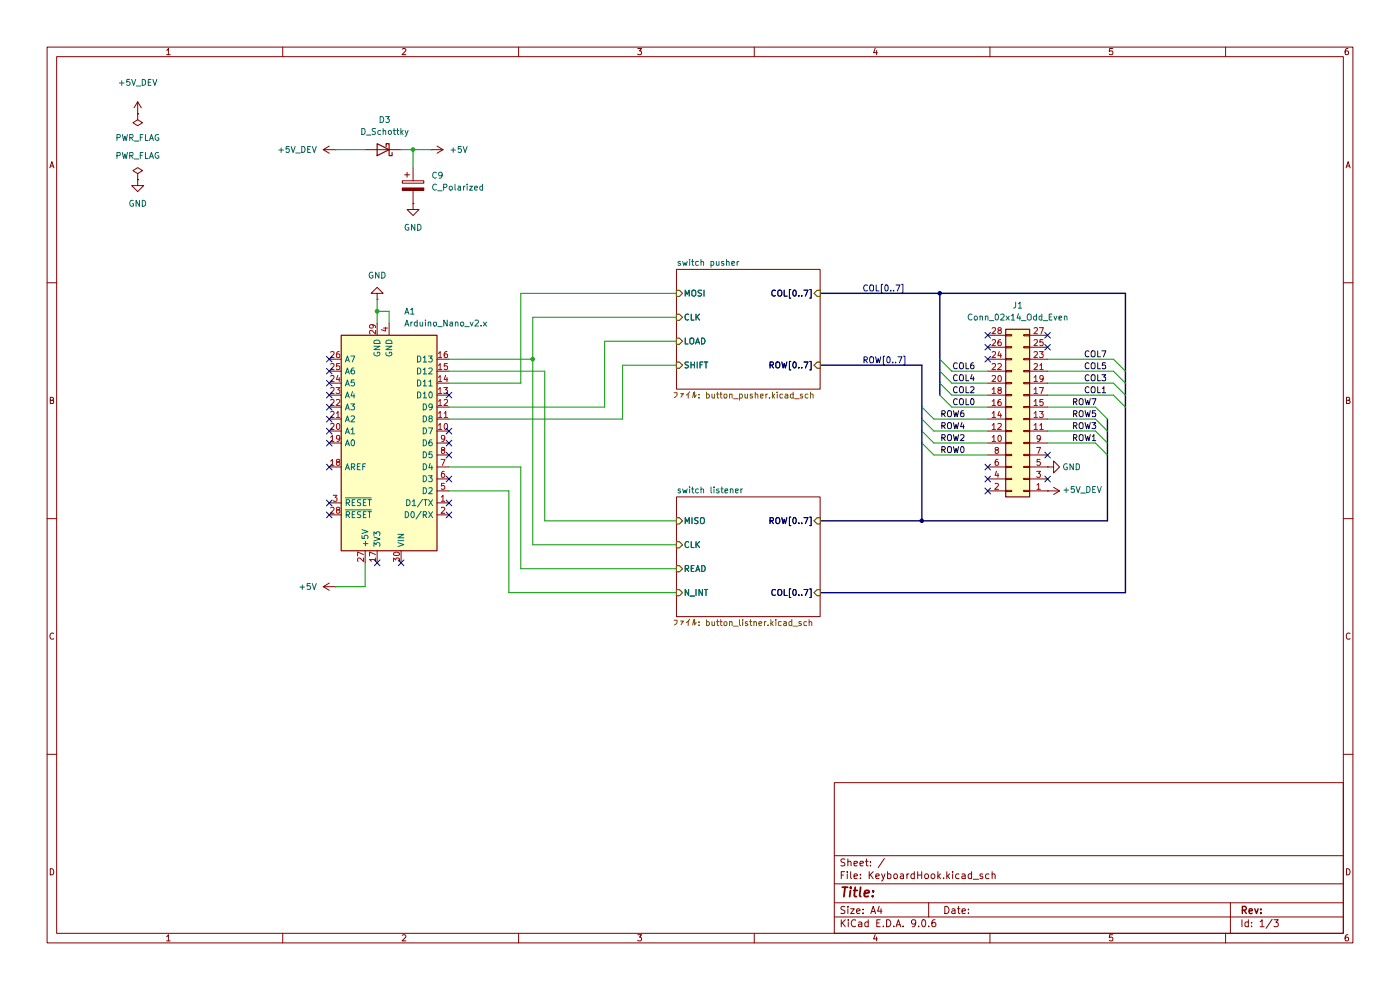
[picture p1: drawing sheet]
(kicad_sch
 (version 20250114)
 (generator "eeschema")
 (generator_version "9.0")
 (paper "A4")
 (lib_symbols
  (symbol "Connector_Generic:Conn_02x14_Odd_Even"
   (pin_names
    (offset 1.016) (hide yes)) (exclude_from_sim no) (in_bom yes) (on_board yes)
   (property "Reference" "J" (at 1.27 17.78 0) (effects (font (size 1.27 1.27))))
   (property "Value" "Conn_02x14_Odd_Even" (at 1.27 -20.32 0) (effects (font (size 1.27 1.27))))
   (property "Footprint" "" (at 0 0 0) (effects (font (size 1.27 1.27)) (hide yes)))
   (property "Datasheet" "~" (at 0 0 0) (effects (font (size 1.27 1.27)) (hide yes)))
   (property "Description" "Generic connector, double row, 02x14, odd/even pin numbering scheme (row 1 odd numbers, row 2 even numbers), script generated (kicad-library-utils/schlib/autogen/connector/)" (at 0 0 0) (effects (font (size 1.27 1.27)) (hide yes)))
   (symbol "Conn_02x14_Odd_Even_1_1"
    (rectangle (start -1.27 16.51) (end 3.81 -19.05) (stroke (width 0.254) (type default)) (fill (type background)))
    (rectangle (start -1.27 15.367) (end 0 15.113) (stroke (width 0.1524) (type default)) (fill (type none)))
    (rectangle (start -1.27 12.827) (end 0 12.573) (stroke (width 0.1524) (type default)) (fill (type none)))
    (rectangle (start -1.27 10.287) (end 0 10.033) (stroke (width 0.1524) (type default)) (fill (type none)))
    (rectangle (start -1.27 7.747) (end 0 7.493) (stroke (width 0.1524) (type default)) (fill (type none)))
    (rectangle (start -1.27 5.207) (end 0 4.953) (stroke (width 0.1524) (type default)) (fill (type none)))
    (rectangle (start -1.27 2.667) (end 0 2.413) (stroke (width 0.1524) (type default)) (fill (type none)))
    (rectangle (start -1.27 0.127) (end 0 -0.127) (stroke (width 0.1524) (type default)) (fill (type none)))
    (rectangle (start -1.27 -2.413) (end 0 -2.667) (stroke (width 0.1524) (type default)) (fill (type none)))
    (rectangle (start -1.27 -4.953) (end 0 -5.207) (stroke (width 0.1524) (type default)) (fill (type none)))
    (rectangle (start -1.27 -7.493) (end 0 -7.747) (stroke (width 0.1524) (type default)) (fill (type none)))
    (rectangle (start -1.27 -10.033) (end 0 -10.287) (stroke (width 0.1524) (type default)) (fill (type none)))
    (rectangle (start -1.27 -12.573) (end 0 -12.827) (stroke (width 0.1524) (type default)) (fill (type none)))
    (rectangle (start -1.27 -15.113) (end 0 -15.367) (stroke (width 0.1524) (type default)) (fill (type none)))
    (rectangle (start -1.27 -17.653) (end 0 -17.907) (stroke (width 0.1524) (type default)) (fill (type none)))
    (rectangle (start 3.81 15.367) (end 2.54 15.113) (stroke (width 0.1524) (type default)) (fill (type none)))
    (rectangle (start 3.81 12.827) (end 2.54 12.573) (stroke (width 0.1524) (type default)) (fill (type none)))
    (rectangle (start 3.81 10.287) (end 2.54 10.033) (stroke (width 0.1524) (type default)) (fill (type none)))
    (rectangle (start 3.81 7.747) (end 2.54 7.493) (stroke (width 0.1524) (type default)) (fill (type none)))
    (rectangle (start 3.81 5.207) (end 2.54 4.953) (stroke (width 0.1524) (type default)) (fill (type none)))
    (rectangle (start 3.81 2.667) (end 2.54 2.413) (stroke (width 0.1524) (type default)) (fill (type none)))
    (rectangle (start 3.81 0.127) (end 2.54 -0.127) (stroke (width 0.1524) (type default)) (fill (type none)))
    (rectangle (start 3.81 -2.413) (end 2.54 -2.667) (stroke (width 0.1524) (type default)) (fill (type none)))
    (rectangle (start 3.81 -4.953) (end 2.54 -5.207) (stroke (width 0.1524) (type default)) (fill (type none)))
    (rectangle (start 3.81 -7.493) (end 2.54 -7.747) (stroke (width 0.1524) (type default)) (fill (type none)))
    (rectangle (start 3.81 -10.033) (end 2.54 -10.287) (stroke (width 0.1524) (type default)) (fill (type none)))
    (rectangle (start 3.81 -12.573) (end 2.54 -12.827) (stroke (width 0.1524) (type default)) (fill (type none)))
    (rectangle (start 3.81 -15.113) (end 2.54 -15.367) (stroke (width 0.1524) (type default)) (fill (type none)))
    (rectangle (start 3.81 -17.653) (end 2.54 -17.907) (stroke (width 0.1524) (type default)) (fill (type none)))
    (pin passive line (at -5.08 15.24 0) (length 3.81) (name "Pin_1" (effects (font (size 1.27 1.27)))) (number "1" (effects (font (size 1.27 1.27)))))
    (pin passive line (at -5.08 12.7 0) (length 3.81) (name "Pin_3" (effects (font (size 1.27 1.27)))) (number "3" (effects (font (size 1.27 1.27)))))
    (pin passive line (at -5.08 10.16 0) (length 3.81) (name "Pin_5" (effects (font (size 1.27 1.27)))) (number "5" (effects (font (size 1.27 1.27)))))
    (pin passive line (at -5.08 7.62 0) (length 3.81) (name "Pin_7" (effects (font (size 1.27 1.27)))) (number "7" (effects (font (size 1.27 1.27)))))
    (pin passive line (at -5.08 5.08 0) (length 3.81) (name "Pin_9" (effects (font (size 1.27 1.27)))) (number "9" (effects (font (size 1.27 1.27)))))
    (pin passive line (at -5.08 2.54 0) (length 3.81) (name "Pin_11" (effects (font (size 1.27 1.27)))) (number "11" (effects (font (size 1.27 1.27)))))
    (pin passive line (at -5.08 0 0) (length 3.81) (name "Pin_13" (effects (font (size 1.27 1.27)))) (number "13" (effects (font (size 1.27 1.27)))))
    (pin passive line (at -5.08 -2.54 0) (length 3.81) (name "Pin_15" (effects (font (size 1.27 1.27)))) (number "15" (effects (font (size 1.27 1.27)))))
    (pin passive line (at -5.08 -5.08 0) (length 3.81) (name "Pin_17" (effects (font (size 1.27 1.27)))) (number "17" (effects (font (size 1.27 1.27)))))
    (pin passive line (at -5.08 -7.62 0) (length 3.81) (name "Pin_19" (effects (font (size 1.27 1.27)))) (number "19" (effects (font (size 1.27 1.27)))))
    (pin passive line (at -5.08 -10.16 0) (length 3.81) (name "Pin_21" (effects (font (size 1.27 1.27)))) (number "21" (effects (font (size 1.27 1.27)))))
    (pin passive line (at -5.08 -12.7 0) (length 3.81) (name "Pin_23" (effects (font (size 1.27 1.27)))) (number "23" (effects (font (size 1.27 1.27)))))
    (pin passive line (at -5.08 -15.24 0) (length 3.81) (name "Pin_25" (effects (font (size 1.27 1.27)))) (number "25" (effects (font (size 1.27 1.27)))))
    (pin passive line (at -5.08 -17.78 0) (length 3.81) (name "Pin_27" (effects (font (size 1.27 1.27)))) (number "27" (effects (font (size 1.27 1.27)))))
    (pin passive line (at 7.62 15.24 180) (length 3.81) (name "Pin_2" (effects (font (size 1.27 1.27)))) (number "2" (effects (font (size 1.27 1.27)))))
    (pin passive line (at 7.62 12.7 180) (length 3.81) (name "Pin_4" (effects (font (size 1.27 1.27)))) (number "4" (effects (font (size 1.27 1.27)))))
    (pin passive line (at 7.62 10.16 180) (length 3.81) (name "Pin_6" (effects (font (size 1.27 1.27)))) (number "6" (effects (font (size 1.27 1.27)))))
    (pin passive line (at 7.62 7.62 180) (length 3.81) (name "Pin_8" (effects (font (size 1.27 1.27)))) (number "8" (effects (font (size 1.27 1.27)))))
    (pin passive line (at 7.62 5.08 180) (length 3.81) (name "Pin_10" (effects (font (size 1.27 1.27)))) (number "10" (effects (font (size 1.27 1.27)))))
    (pin passive line (at 7.62 2.54 180) (length 3.81) (name "Pin_12" (effects (font (size 1.27 1.27)))) (number "12" (effects (font (size 1.27 1.27)))))
    (pin passive line (at 7.62 0 180) (length 3.81) (name "Pin_14" (effects (font (size 1.27 1.27)))) (number "14" (effects (font (size 1.27 1.27)))))
    (pin passive line (at 7.62 -2.54 180) (length 3.81) (name "Pin_16" (effects (font (size 1.27 1.27)))) (number "16" (effects (font (size 1.27 1.27)))))
    (pin passive line (at 7.62 -5.08 180) (length 3.81) (name "Pin_18" (effects (font (size 1.27 1.27)))) (number "18" (effects (font (size 1.27 1.27)))))
    (pin passive line (at 7.62 -7.62 180) (length 3.81) (name "Pin_20" (effects (font (size 1.27 1.27)))) (number "20" (effects (font (size 1.27 1.27)))))
    (pin passive line (at 7.62 -10.16 180) (length 3.81) (name "Pin_22" (effects (font (size 1.27 1.27)))) (number "22" (effects (font (size 1.27 1.27)))))
    (pin passive line (at 7.62 -12.7 180) (length 3.81) (name "Pin_24" (effects (font (size 1.27 1.27)))) (number "24" (effects (font (size 1.27 1.27)))))
    (pin passive line (at 7.62 -15.24 180) (length 3.81) (name "Pin_26" (effects (font (size 1.27 1.27)))) (number "26" (effects (font (size 1.27 1.27)))))
    (pin passive line (at 7.62 -17.78 180) (length 3.81) (name "Pin_28" (effects (font (size 1.27 1.27)))) (number "28" (effects (font (size 1.27 1.27))))))
   (embedded_fonts no))
  (symbol "Device:C_Polarized"
   (pin_numbers (hide yes))
   (pin_names
    (offset 0.254)) (exclude_from_sim no) (in_bom yes) (on_board yes)
   (property "Reference" "C" (at 0.635 2.54 0) (effects (font (size 1.27 1.27)) (justify left)))
   (property "Value" "C_Polarized" (at 0.635 -2.54 0) (effects (font (size 1.27 1.27)) (justify left)))
   (property "Footprint" "" (at 0.9652 -3.81 0) (effects (font (size 1.27 1.27)) (hide yes)))
   (property "Datasheet" "~" (at 0 0 0) (effects (font (size 1.27 1.27)) (hide yes)))
   (property "Description" "Polarized capacitor" (at 0 0 0) (effects (font (size 1.27 1.27)) (hide yes)))
   (symbol "C_Polarized_0_1"
    (rectangle (start -2.286 0.508) (end 2.286 1.016) (stroke (width 0) (type default)) (fill (type none)))
    (polyline (pts (xy -1.778 2.286) (xy -0.762 2.286)) (stroke (width 0) (type default)) (fill (type none)))
    (polyline (pts (xy -1.27 2.794) (xy -1.27 1.778)) (stroke (width 0) (type default)) (fill (type none)))
    (rectangle (start 2.286 -0.508) (end -2.286 -1.016) (stroke (width 0) (type default)) (fill (type outline))))
   (symbol "C_Polarized_1_1"
    (pin passive line (at 0 3.81 270) (length 2.794) (name "~" (effects (font (size 1.27 1.27)))) (number "1" (effects (font (size 1.27 1.27)))))
    (pin passive line (at 0 -3.81 90) (length 2.794) (name "~" (effects (font (size 1.27 1.27)))) (number "2" (effects (font (size 1.27 1.27))))))
   (embedded_fonts no))
  (symbol "Device:D_Schottky"
   (pin_numbers (hide yes))
   (pin_names
    (offset 1.016) (hide yes)) (exclude_from_sim no) (in_bom yes) (on_board yes)
   (property "Reference" "D" (at 0 2.54 0) (effects (font (size 1.27 1.27))))
   (property "Value" "D_Schottky" (at 0 -2.54 0) (effects (font (size 1.27 1.27))))
   (property "Footprint" "" (at 0 0 0) (effects (font (size 1.27 1.27)) (hide yes)))
   (property "Datasheet" "~" (at 0 0 0) (effects (font (size 1.27 1.27)) (hide yes)))
   (property "Description" "Schottky diode" (at 0 0 0) (effects (font (size 1.27 1.27)) (hide yes)))
   (symbol "D_Schottky_0_1"
    (polyline (pts (xy -1.905 0.635) (xy -1.905 1.27) (xy -1.27 1.27) (xy -1.27 -1.27) (xy -0.635 -1.27) (xy -0.635 -0.635)) (stroke (width 0.254) (type default)) (fill (type none)))
    (polyline (pts (xy 1.27 1.27) (xy 1.27 -1.27) (xy -1.27 0) (xy 1.27 1.27)) (stroke (width 0.254) (type default)) (fill (type none)))
    (polyline (pts (xy 1.27 0) (xy -1.27 0)) (stroke (width 0) (type default)) (fill (type none))))
   (symbol "D_Schottky_1_1"
    (pin passive line (at -3.81 0 0) (length 2.54) (name "K" (effects (font (size 1.27 1.27)))) (number "1" (effects (font (size 1.27 1.27)))))
    (pin passive line (at 3.81 0 180) (length 2.54) (name "A" (effects (font (size 1.27 1.27)))) (number "2" (effects (font (size 1.27 1.27))))))
   (embedded_fonts no))
  (symbol "MCU_Module:Arduino_Nano_v2.x" (exclude_from_sim no) (in_bom yes) (on_board yes)
   (property "Reference" "A" (at -10.16 23.495 0) (effects (font (size 1.27 1.27)) (justify left bottom)))
   (property "Value" "Arduino_Nano_v2.x" (at 5.08 -24.13 0) (effects (font (size 1.27 1.27)) (justify left top)))
   (property "Footprint" "Module:Arduino_Nano" (at 0 0 0) (effects (font (size 1.27 1.27)
    (italic yes)) (hide yes)))
   (property "Datasheet" "https://www.arduino.cc/en/uploads/Main/ArduinoNanoManual23.pdf" (at 0 0 0) (effects (font (size 1.27 1.27)) (hide yes)))
   (property "Description" "Arduino Nano v2.x" (at 0 0 0) (effects (font (size 1.27 1.27)) (hide yes)))
   (symbol "Arduino_Nano_v2.x_0_1"
    (rectangle (start -10.16 22.86) (end 10.16 -22.86) (stroke (width 0.254) (type default)) (fill (type background))))
   (symbol "Arduino_Nano_v2.x_1_1"
    (pin bidirectional line (at -12.7 15.24 0) (length 2.54) (name "D0/RX" (effects (font (size 1.27 1.27)))) (number "2" (effects (font (size 1.27 1.27)))))
    (pin bidirectional line (at -12.7 12.7 0) (length 2.54) (name "D1/TX" (effects (font (size 1.27 1.27)))) (number "1" (effects (font (size 1.27 1.27)))))
    (pin bidirectional line (at -12.7 10.16 0) (length 2.54) (name "D2" (effects (font (size 1.27 1.27)))) (number "5" (effects (font (size 1.27 1.27)))))
    (pin bidirectional line (at -12.7 7.62 0) (length 2.54) (name "D3" (effects (font (size 1.27 1.27)))) (number "6" (effects (font (size 1.27 1.27)))))
    (pin bidirectional line (at -12.7 5.08 0) (length 2.54) (name "D4" (effects (font (size 1.27 1.27)))) (number "7" (effects (font (size 1.27 1.27)))))
    (pin bidirectional line (at -12.7 2.54 0) (length 2.54) (name "D5" (effects (font (size 1.27 1.27)))) (number "8" (effects (font (size 1.27 1.27)))))
    (pin bidirectional line (at -12.7 0 0) (length 2.54) (name "D6" (effects (font (size 1.27 1.27)))) (number "9" (effects (font (size 1.27 1.27)))))
    (pin bidirectional line (at -12.7 -2.54 0) (length 2.54) (name "D7" (effects (font (size 1.27 1.27)))) (number "10" (effects (font (size 1.27 1.27)))))
    (pin bidirectional line (at -12.7 -5.08 0) (length 2.54) (name "D8" (effects (font (size 1.27 1.27)))) (number "11" (effects (font (size 1.27 1.27)))))
    (pin bidirectional line (at -12.7 -7.62 0) (length 2.54) (name "D9" (effects (font (size 1.27 1.27)))) (number "12" (effects (font (size 1.27 1.27)))))
    (pin bidirectional line (at -12.7 -10.16 0) (length 2.54) (name "D10" (effects (font (size 1.27 1.27)))) (number "13" (effects (font (size 1.27 1.27)))))
    (pin bidirectional line (at -12.7 -12.7 0) (length 2.54) (name "D11" (effects (font (size 1.27 1.27)))) (number "14" (effects (font (size 1.27 1.27)))))
    (pin bidirectional line (at -12.7 -15.24 0) (length 2.54) (name "D12" (effects (font (size 1.27 1.27)))) (number "15" (effects (font (size 1.27 1.27)))))
    (pin bidirectional line (at -12.7 -17.78 0) (length 2.54) (name "D13" (effects (font (size 1.27 1.27)))) (number "16" (effects (font (size 1.27 1.27)))))
    (pin power_in line (at -2.54 25.4 270) (length 2.54) (name "VIN" (effects (font (size 1.27 1.27)))) (number "30" (effects (font (size 1.27 1.27)))))
    (pin power_in line (at 0 -25.4 90) (length 2.54) (name "GND" (effects (font (size 1.27 1.27)))) (number "4" (effects (font (size 1.27 1.27)))))
    (pin power_out line (at 2.54 25.4 270) (length 2.54) (name "3V3" (effects (font (size 1.27 1.27)))) (number "17" (effects (font (size 1.27 1.27)))))
    (pin power_in line (at 2.54 -25.4 90) (length 2.54) (name "GND" (effects (font (size 1.27 1.27)))) (number "29" (effects (font (size 1.27 1.27)))))
    (pin power_out line (at 5.08 25.4 270) (length 2.54) (name "+5V" (effects (font (size 1.27 1.27)))) (number "27" (effects (font (size 1.27 1.27)))))
    (pin input line (at 12.7 15.24 180) (length 2.54) (name "~{RESET}" (effects (font (size 1.27 1.27)))) (number "28" (effects (font (size 1.27 1.27)))))
    (pin input line (at 12.7 12.7 180) (length 2.54) (name "~{RESET}" (effects (font (size 1.27 1.27)))) (number "3" (effects (font (size 1.27 1.27)))))
    (pin input line (at 12.7 5.08 180) (length 2.54) (name "AREF" (effects (font (size 1.27 1.27)))) (number "18" (effects (font (size 1.27 1.27)))))
    (pin bidirectional line (at 12.7 0 180) (length 2.54) (name "A0" (effects (font (size 1.27 1.27)))) (number "19" (effects (font (size 1.27 1.27)))))
    (pin bidirectional line (at 12.7 -2.54 180) (length 2.54) (name "A1" (effects (font (size 1.27 1.27)))) (number "20" (effects (font (size 1.27 1.27)))))
    (pin bidirectional line (at 12.7 -5.08 180) (length 2.54) (name "A2" (effects (font (size 1.27 1.27)))) (number "21" (effects (font (size 1.27 1.27)))))
    (pin bidirectional line (at 12.7 -7.62 180) (length 2.54) (name "A3" (effects (font (size 1.27 1.27)))) (number "22" (effects (font (size 1.27 1.27)))))
    (pin bidirectional line (at 12.7 -10.16 180) (length 2.54) (name "A4" (effects (font (size 1.27 1.27)))) (number "23" (effects (font (size 1.27 1.27)))))
    (pin bidirectional line (at 12.7 -12.7 180) (length 2.54) (name "A5" (effects (font (size 1.27 1.27)))) (number "24" (effects (font (size 1.27 1.27)))))
    (pin bidirectional line (at 12.7 -15.24 180) (length 2.54) (name "A6" (effects (font (size 1.27 1.27)))) (number "25" (effects (font (size 1.27 1.27)))))
    (pin bidirectional line (at 12.7 -17.78 180) (length 2.54) (name "A7" (effects (font (size 1.27 1.27)))) (number "26" (effects (font (size 1.27 1.27))))))
   (embedded_fonts no))
  (symbol "power:+5V"
   (power)
   (pin_numbers (hide yes))
   (pin_names
    (offset 0) (hide yes)) (exclude_from_sim no) (in_bom yes) (on_board yes)
   (property "Reference" "#PWR" (at 0 -3.81 0) (effects (font (size 1.27 1.27)) (hide yes)))
   (property "Value" "+5V" (at 0 3.556 0) (effects (font (size 1.27 1.27))))
   (property "Footprint" "" (at 0 0 0) (effects (font (size 1.27 1.27)) (hide yes)))
   (property "Datasheet" "" (at 0 0 0) (effects (font (size 1.27 1.27)) (hide yes)))
   (property "Description" "Power symbol creates a global label with name \"+5V\"" (at 0 0 0) (effects (font (size 1.27 1.27)) (hide yes)))
   (symbol "+5V_0_1"
    (polyline (pts (xy -0.762 1.27) (xy 0 2.54)) (stroke (width 0) (type default)) (fill (type none)))
    (polyline (pts (xy 0 2.54) (xy 0.762 1.27)) (stroke (width 0) (type default)) (fill (type none)))
    (polyline (pts (xy 0 0) (xy 0 2.54)) (stroke (width 0) (type default)) (fill (type none))))
   (symbol "+5V_1_1"
    (pin power_in line (at 0 0 90) (length 0) (name "~" (effects (font (size 1.27 1.27)))) (number "1" (effects (font (size 1.27 1.27))))))
   (embedded_fonts no))
  (symbol "power:GND"
   (power)
   (pin_numbers (hide yes))
   (pin_names
    (offset 0) (hide yes)) (exclude_from_sim no) (in_bom yes) (on_board yes)
   (property "Reference" "#PWR" (at 0 -6.35 0) (effects (font (size 1.27 1.27)) (hide yes)))
   (property "Value" "GND" (at 0 -3.81 0) (effects (font (size 1.27 1.27))))
   (property "Footprint" "" (at 0 0 0) (effects (font (size 1.27 1.27)) (hide yes)))
   (property "Datasheet" "" (at 0 0 0) (effects (font (size 1.27 1.27)) (hide yes)))
   (property "Description" "Power symbol creates a global label with name \"GND\" , ground" (at 0 0 0) (effects (font (size 1.27 1.27)) (hide yes)))
   (symbol "GND_0_1"
    (polyline (pts (xy 0 0) (xy 0 -1.27) (xy 1.27 -1.27) (xy 0 -2.54) (xy -1.27 -1.27) (xy 0 -1.27)) (stroke (width 0) (type default)) (fill (type none))))
   (symbol "GND_1_1"
    (pin power_in line (at 0 0 270) (length 0) (name "~" (effects (font (size 1.27 1.27)))) (number "1" (effects (font (size 1.27 1.27))))))
   (embedded_fonts no))
  (symbol "power:PWR_FLAG"
   (power)
   (pin_numbers (hide yes))
   (pin_names
    (offset 0) (hide yes)) (exclude_from_sim no) (in_bom yes) (on_board yes)
   (property "Reference" "#FLG" (at 0 1.905 0) (effects (font (size 1.27 1.27)) (hide yes)))
   (property "Value" "PWR_FLAG" (at 0 3.81 0) (effects (font (size 1.27 1.27))))
   (property "Footprint" "" (at 0 0 0) (effects (font (size 1.27 1.27)) (hide yes)))
   (property "Datasheet" "~" (at 0 0 0) (effects (font (size 1.27 1.27)) (hide yes)))
   (property "Description" "Special symbol for telling ERC where power comes from" (at 0 0 0) (effects (font (size 1.27 1.27)) (hide yes)))
   (symbol "PWR_FLAG_0_0"
    (pin power_out line (at 0 0 90) (length 0) (name "~" (effects (font (size 1.27 1.27)))) (number "1" (effects (font (size 1.27 1.27))))))
   (symbol "PWR_FLAG_0_1"
    (polyline (pts (xy 0 0) (xy 0 1.27) (xy -1.016 1.905) (xy 0 2.54) (xy 1.016 1.905) (xy 0 1.27)) (stroke (width 0) (type default)) (fill (type none))))
   (embedded_fonts no)))
 (junction
  (at 195.58 110.49)
  (diameter 0)
  (color 0 0 0 0))
 (junction
  (at 80.01 66.04)
  (diameter 0)
  (color 0 0 0 0))
 (junction
  (at 87.63 31.75)
  (diameter 0)
  (color 0 0 0 0))
 (junction
  (at 113.03 76.2)
  (diameter 0)
  (color 0 0 0 0))
 (junction
  (at 199.39 62.23)
  (diameter 0)
  (color 0 0 0 0))
 (no_connect
  (at 80.01 119.38))
 (no_connect
  (at 209.55 73.66))
 (no_connect
  (at 69.85 109.22))
 (no_connect
  (at 69.85 81.28))
 (no_connect
  (at 209.55 76.2))
 (no_connect
  (at 222.25 101.6))
 (no_connect
  (at 95.25 83.82))
 (no_connect
  (at 69.85 78.74))
 (no_connect
  (at 222.25 71.12))
 (no_connect
  (at 95.25 106.68))
 (no_connect
  (at 209.55 71.12))
 (no_connect
  (at 69.85 88.9))
 (no_connect
  (at 69.85 99.06))
 (no_connect
  (at 69.85 91.44))
 (no_connect
  (at 69.85 83.82))
 (no_connect
  (at 69.85 106.68))
 (no_connect
  (at 222.25 73.66))
 (no_connect
  (at 95.25 101.6))
 (no_connect
  (at 95.25 91.44))
 (no_connect
  (at 69.85 76.2))
 (no_connect
  (at 95.25 96.52))
 (no_connect
  (at 209.55 99.06))
 (no_connect
  (at 209.55 101.6))
 (no_connect
  (at 85.09 119.38))
 (no_connect
  (at 222.25 96.52))
 (no_connect
  (at 69.85 86.36))
 (no_connect
  (at 95.25 93.98))
 (no_connect
  (at 209.55 104.14))
 (no_connect
  (at 69.85 93.98))
 (no_connect
  (at 95.25 109.22))
 (bus_entry
  (at 236.22 81.28)
  (size 2.54 2.54)
  (stroke (width 0) (type default)))
 (bus_entry
  (at 199.39 76.2)
  (size 2.54 2.54)
  (stroke (width 0) (type default)))
 (bus_entry
  (at 199.39 81.28)
  (size 2.54 2.54)
  (stroke (width 0) (type default)))
 (bus_entry
  (at 195.58 93.98)
  (size 2.54 2.54)
  (stroke (width 0) (type default)))
 (bus_entry
  (at 236.22 78.74)
  (size 2.54 2.54)
  (stroke (width 0) (type default)))
 (bus_entry
  (at 236.22 76.2)
  (size 2.54 2.54)
  (stroke (width 0) (type default)))
 (bus_entry
  (at 195.58 88.9)
  (size 2.54 2.54)
  (stroke (width 0) (type default)))
 (bus_entry
  (at 232.41 93.98)
  (size 2.54 2.54)
  (stroke (width 0) (type default)))
 (bus_entry
  (at 236.22 83.82)
  (size 2.54 2.54)
  (stroke (width 0) (type default)))
 (bus_entry
  (at 199.39 78.74)
  (size 2.54 2.54)
  (stroke (width 0) (type default)))
 (bus_entry
  (at 232.41 88.9)
  (size 2.54 2.54)
  (stroke (width 0) (type default)))
 (bus_entry
  (at 195.58 91.44)
  (size 2.54 2.54)
  (stroke (width 0) (type default)))
 (bus_entry
  (at 232.41 86.36)
  (size 2.54 2.54)
  (stroke (width 0) (type default)))
 (bus_entry
  (at 232.41 91.44)
  (size 2.54 2.54)
  (stroke (width 0) (type default)))
 (bus_entry
  (at 195.58 86.36)
  (size 2.54 2.54)
  (stroke (width 0) (type default)))
 (bus_entry
  (at 199.39 83.82)
  (size 2.54 2.54)
  (stroke (width 0) (type default)))
 (wire
  (pts (xy 222.25 76.2) (xy 236.22 76.2))
  (stroke (width 0) (type default)))
 (bus
  (pts (xy 238.76 125.73) (xy 238.76 86.36))
  (stroke (width 0) (type default)))
 (wire
  (pts (xy 115.57 78.74) (xy 115.57 110.49))
  (stroke (width 0) (type default)))
 (bus
  (pts (xy 199.39 78.74) (xy 199.39 76.2))
  (stroke (width 0) (type default)))
 (wire
  (pts (xy 85.09 31.75) (xy 87.63 31.75))
  (stroke (width 0) (type default)))
 (wire
  (pts (xy 132.08 77.47) (xy 143.51 77.47))
  (stroke (width 0) (type default)))
 (wire
  (pts (xy 87.63 31.75) (xy 87.63 35.56))
  (stroke (width 0) (type default)))
 (wire
  (pts (xy 201.93 78.74) (xy 209.55 78.74))
  (stroke (width 0) (type default)))
 (bus
  (pts (xy 195.58 91.44) (xy 195.58 93.98))
  (stroke (width 0) (type default)))
 (bus
  (pts (xy 195.58 88.9) (xy 195.58 91.44))
  (stroke (width 0) (type default)))
 (bus
  (pts (xy 199.39 83.82) (xy 199.39 81.28))
  (stroke (width 0) (type default)))
 (bus
  (pts (xy 238.76 78.74) (xy 238.76 81.28))
  (stroke (width 0) (type default)))
 (bus
  (pts (xy 173.99 110.49) (xy 195.58 110.49))
  (stroke (width 0) (type default)))
 (wire
  (pts (xy 222.25 78.74) (xy 236.22 78.74))
  (stroke (width 0) (type default)))
 (wire
  (pts (xy 201.93 81.28) (xy 209.55 81.28))
  (stroke (width 0) (type default)))
 (wire
  (pts (xy 222.25 88.9) (xy 232.41 88.9))
  (stroke (width 0) (type default)))
 (bus
  (pts (xy 195.58 93.98) (xy 195.58 110.49))
  (stroke (width 0) (type default)))
 (wire
  (pts (xy 107.95 104.14) (xy 107.95 125.73))
  (stroke (width 0) (type default)))
 (bus
  (pts (xy 238.76 62.23) (xy 238.76 78.74))
  (stroke (width 0) (type default)))
 (wire
  (pts (xy 222.25 91.44) (xy 232.41 91.44))
  (stroke (width 0) (type default)))
 (bus
  (pts (xy 195.58 86.36) (xy 195.58 88.9))
  (stroke (width 0) (type default)))
 (wire
  (pts (xy 143.51 120.65) (xy 110.49 120.65))
  (stroke (width 0) (type default)))
 (wire
  (pts (xy 110.49 62.23) (xy 143.51 62.23))
  (stroke (width 0) (type default)))
 (wire
  (pts (xy 115.57 110.49) (xy 143.51 110.49))
  (stroke (width 0) (type default)))
 (wire
  (pts (xy 132.08 88.9) (xy 132.08 77.47))
  (stroke (width 0) (type default)))
 (wire
  (pts (xy 71.12 124.46) (xy 77.47 124.46))
  (stroke (width 0) (type default)))
 (bus
  (pts (xy 234.95 91.44) (xy 234.95 93.98))
  (stroke (width 0) (type default)))
 (wire
  (pts (xy 80.01 66.04) (xy 82.55 66.04))
  (stroke (width 0) (type default)))
 (bus
  (pts (xy 199.39 62.23) (xy 238.76 62.23))
  (stroke (width 0) (type default)))
 (wire
  (pts (xy 110.49 120.65) (xy 110.49 99.06))
  (stroke (width 0) (type default)))
 (wire
  (pts (xy 95.25 76.2) (xy 113.03 76.2))
  (stroke (width 0) (type default)))
 (wire
  (pts (xy 77.47 119.38) (xy 77.47 124.46))
  (stroke (width 0) (type default)))
 (wire
  (pts (xy 80.01 63.5) (xy 80.01 66.04))
  (stroke (width 0) (type default)))
 (bus
  (pts (xy 238.76 83.82) (xy 238.76 86.36))
  (stroke (width 0) (type default)))
 (wire
  (pts (xy 95.25 78.74) (xy 115.57 78.74))
  (stroke (width 0) (type default)))
 (wire
  (pts (xy 198.12 91.44) (xy 209.55 91.44))
  (stroke (width 0) (type default)))
 (wire
  (pts (xy 87.63 31.75) (xy 91.44 31.75))
  (stroke (width 0) (type default)))
 (wire
  (pts (xy 95.25 86.36) (xy 128.27 86.36))
  (stroke (width 0) (type default)))
 (wire
  (pts (xy 128.27 72.39) (xy 143.51 72.39))
  (stroke (width 0) (type default)))
 (bus
  (pts (xy 199.39 81.28) (xy 199.39 78.74))
  (stroke (width 0) (type default)))
 (wire
  (pts (xy 198.12 93.98) (xy 209.55 93.98))
  (stroke (width 0) (type default)))
 (bus
  (pts (xy 234.95 110.49) (xy 234.95 96.52))
  (stroke (width 0) (type default)))
 (wire
  (pts (xy 222.25 86.36) (xy 232.41 86.36))
  (stroke (width 0) (type default)))
 (wire
  (pts (xy 113.03 67.31) (xy 143.51 67.31))
  (stroke (width 0) (type default)))
 (wire
  (pts (xy 113.03 115.57) (xy 143.51 115.57))
  (stroke (width 0) (type default)))
 (wire
  (pts (xy 222.25 93.98) (xy 232.41 93.98))
  (stroke (width 0) (type default)))
 (wire
  (pts (xy 113.03 76.2) (xy 113.03 67.31))
  (stroke (width 0) (type default)))
 (wire
  (pts (xy 222.25 81.28) (xy 236.22 81.28))
  (stroke (width 0) (type default)))
 (bus
  (pts (xy 195.58 110.49) (xy 234.95 110.49))
  (stroke (width 0) (type default)))
 (wire
  (pts (xy 95.25 104.14) (xy 107.95 104.14))
  (stroke (width 0) (type default)))
 (wire
  (pts (xy 201.93 86.36) (xy 209.55 86.36))
  (stroke (width 0) (type default)))
 (wire
  (pts (xy 110.49 99.06) (xy 95.25 99.06))
  (stroke (width 0) (type default)))
 (wire
  (pts (xy 95.25 88.9) (xy 132.08 88.9))
  (stroke (width 0) (type default)))
 (wire
  (pts (xy 222.25 83.82) (xy 236.22 83.82))
  (stroke (width 0) (type default)))
 (bus
  (pts (xy 238.76 81.28) (xy 238.76 83.82))
  (stroke (width 0) (type default)))
 (bus
  (pts (xy 173.99 77.47) (xy 195.58 77.47))
  (stroke (width 0) (type default)))
 (wire
  (pts (xy 113.03 76.2) (xy 113.03 115.57))
  (stroke (width 0) (type default)))
 (wire
  (pts (xy 201.93 83.82) (xy 209.55 83.82))
  (stroke (width 0) (type default)))
 (wire
  (pts (xy 95.25 81.28) (xy 110.49 81.28))
  (stroke (width 0) (type default)))
 (bus
  (pts (xy 234.95 88.9) (xy 234.95 91.44))
  (stroke (width 0) (type default)))
 (bus
  (pts (xy 199.39 76.2) (xy 199.39 62.23))
  (stroke (width 0) (type default)))
 (bus
  (pts (xy 234.95 93.98) (xy 234.95 96.52))
  (stroke (width 0) (type default)))
 (bus
  (pts (xy 173.99 125.73) (xy 238.76 125.73))
  (stroke (width 0) (type default)))
 (bus
  (pts (xy 173.99 62.23) (xy 199.39 62.23))
  (stroke (width 0) (type default)))
 (wire
  (pts (xy 110.49 81.28) (xy 110.49 62.23))
  (stroke (width 0) (type default)))
 (wire
  (pts (xy 198.12 88.9) (xy 209.55 88.9))
  (stroke (width 0) (type default)))
 (wire
  (pts (xy 128.27 86.36) (xy 128.27 72.39))
  (stroke (width 0) (type default)))
 (wire
  (pts (xy 71.12 31.75) (xy 77.47 31.75))
  (stroke (width 0) (type default)))
 (bus
  (pts (xy 195.58 77.47) (xy 195.58 86.36))
  (stroke (width 0) (type default)))
 (wire
  (pts (xy 82.55 66.04) (xy 82.55 68.58))
  (stroke (width 0) (type default)))
 (wire
  (pts (xy 198.12 96.52) (xy 209.55 96.52))
  (stroke (width 0) (type default)))
 (wire
  (pts (xy 80.01 66.04) (xy 80.01 68.58))
  (stroke (width 0) (type default)))
 (wire
  (pts (xy 107.95 125.73) (xy 143.51 125.73))
  (stroke (width 0) (type default)))
 (label "COL5"
  (at 229.87 78.74 0)
  (effects (font (size 1.27 1.27)) (justify left bottom)))
 (label "COL4"
  (at 201.93 81.28 0)
  (effects (font (size 1.27 1.27)) (justify left bottom)))
 (label "COL[0..7]"
  (at 182.88 62.23 0)
  (effects (font (size 1.27 1.27)) (justify left bottom)))
 (label "COL2"
  (at 201.93 83.82 0)
  (effects (font (size 1.27 1.27)) (justify left bottom)))
 (label "ROW4"
  (at 199.39 91.44 0)
  (effects (font (size 1.27 1.27)) (justify left bottom)))
 (label "COL7"
  (at 229.87 76.2 0)
  (effects (font (size 1.27 1.27)) (justify left bottom)))
 (label "COL0"
  (at 201.93 86.36 0)
  (effects (font (size 1.27 1.27)) (justify left bottom)))
 (label "ROW[0..7]"
  (at 182.88 77.47 0)
  (effects (font (size 1.27 1.27)) (justify left bottom)))
 (label "ROW1"
  (at 227.33 93.98 0)
  (effects (font (size 1.27 1.27)) (justify left bottom)))
 (label "ROW6"
  (at 199.39 88.9 0)
  (effects (font (size 1.27 1.27)) (justify left bottom)))
 (label "ROW7"
  (at 227.33 86.36 0)
  (effects (font (size 1.27 1.27)) (justify left bottom)))
 (label "ROW0"
  (at 199.39 96.52 0)
  (effects (font (size 1.27 1.27)) (justify left bottom)))
 (label "ROW5"
  (at 227.33 88.9 0)
  (effects (font (size 1.27 1.27)) (justify left bottom)))
 (label "ROW3"
  (at 227.33 91.44 0)
  (effects (font (size 1.27 1.27)) (justify left bottom)))
 (label "COL1"
  (at 229.87 83.82 0)
  (effects (font (size 1.27 1.27)) (justify left bottom)))
 (label "COL3"
  (at 229.87 81.28 0)
  (effects (font (size 1.27 1.27)) (justify left bottom)))
 (label "COL6"
  (at 201.93 78.74 0)
  (effects (font (size 1.27 1.27)) (justify left bottom)))
 (label "ROW2"
  (at 199.39 93.98 0)
  (effects (font (size 1.27 1.27)) (justify left bottom)))
 (symbol
  (lib_id "power:+5V")
  (at 222.25 104.14 270)
  (unit 1)
  (exclude_from_sim no)
  (in_bom yes)
  (on_board yes)
  (dnp no)
  (property "Reference" "#PWR042" (at 218.44 104.14 0) (effects (font (size 1.27 1.27)) (hide yes)))
  (property "Value" "+5V_DEV" (at 225.298 103.886 90) (effects (font (size 1.27 1.27)) (justify left)))
  (property "Footprint" "" (at 222.25 104.14 0) (effects (font (size 1.27 1.27)) (hide yes)))
  (property "Datasheet" "" (at 222.25 104.14 0) (effects (font (size 1.27 1.27)) (hide yes)))
  (property "Description" "Power symbol creates a global label with name \"+5V\"" (at 222.25 104.14 0) (effects (font (size 1.27 1.27)) (hide yes)))
  (pin "1"))
 (symbol
  (lib_id "Device:C_Polarized")
  (at 87.63 39.37 0)
  (unit 1)
  (exclude_from_sim no)
  (in_bom yes)
  (on_board yes)
  (dnp no)
  (fields_autoplaced yes)
  (property "Reference" "C9" (at 91.44 37.2109 0) (effects (font (size 1.27 1.27)) (justify left)))
  (property "Value" "C_Polarized" (at 91.44 39.7509 0) (effects (font (size 1.27 1.27)) (justify left)))
  (property "Footprint" "Capacitor_THT:CP_Radial_D6.3mm_P2.50mm" (at 88.5952 43.18 0) (effects (font (size 1.27 1.27)) (hide yes)))
  (property "Datasheet" "~" (at 87.63 39.37 0) (effects (font (size 1.27 1.27)) (hide yes)))
  (property "Description" "Polarized capacitor" (at 87.63 39.37 0) (effects (font (size 1.27 1.27)) (hide yes)))
  (pin "1")
  (pin "2"))
 (symbol
  (lib_id "power:+5V")
  (at 71.12 124.46 90)
  (unit 1)
  (exclude_from_sim no)
  (in_bom yes)
  (on_board yes)
  (dnp no)
  (fields_autoplaced yes)
  (property "Reference" "#PWR01" (at 74.93 124.46 0) (effects (font (size 1.27 1.27)) (hide yes)))
  (property "Value" "+5V" (at 67.31 124.4599 90) (effects (font (size 1.27 1.27)) (justify left)))
  (property "Footprint" "" (at 71.12 124.46 0) (effects (font (size 1.27 1.27)) (hide yes)))
  (property "Datasheet" "" (at 71.12 124.46 0) (effects (font (size 1.27 1.27)) (hide yes)))
  (property "Description" "Power symbol creates a global label with name \"+5V\"" (at 71.12 124.46 0) (effects (font (size 1.27 1.27)) (hide yes)))
  (pin "1"))
 (symbol
  (lib_id "Connector_Generic:Conn_02x14_Odd_Even")
  (at 217.17 88.9 180)
  (unit 1)
  (exclude_from_sim no)
  (in_bom yes)
  (on_board yes)
  (dnp no)
  (fields_autoplaced yes)
  (property "Reference" "J1" (at 215.9 64.77 0) (effects (font (size 1.27 1.27))))
  (property "Value" "Conn_02x14_Odd_Even" (at 215.9 67.31 0) (effects (font (size 1.27 1.27))))
  (property "Footprint" "Connector_PinSocket_2.54mm:PinSocket_2x14_P2.54mm_Horizontal" (at 217.17 88.9 0) (effects (font (size 1.27 1.27)) (hide yes)))
  (property "Datasheet" "~" (at 217.17 88.9 0) (effects (font (size 1.27 1.27)) (hide yes)))
  (property "Description" "Generic connector, double row, 02x14, odd/even pin numbering scheme (row 1 odd numbers, row 2 even numbers), script generated (kicad-library-utils/schlib/autogen/connector/)" (at 217.17 88.9 0) (effects (font (size 1.27 1.27)) (hide yes)))
  (pin "20")
  (pin "24")
  (pin "22")
  (pin "12")
  (pin "16")
  (pin "10")
  (pin "14")
  (pin "18")
  (pin "9")
  (pin "15")
  (pin "11")
  (pin "1")
  (pin "3")
  (pin "5")
  (pin "7")
  (pin "13")
  (pin "19")
  (pin "21")
  (pin "23")
  (pin "25")
  (pin "4")
  (pin "6")
  (pin "8")
  (pin "17")
  (pin "27")
  (pin "2")
  (pin "28")
  (pin "26"))
 (symbol
  (lib_id "Device:D_Schottky")
  (at 81.28 31.75 180)
  (unit 1)
  (exclude_from_sim no)
  (in_bom yes)
  (on_board yes)
  (dnp no)
  (fields_autoplaced yes)
  (property "Reference" "D3" (at 81.5975 25.4 0) (effects (font (size 1.27 1.27))))
  (property "Value" "D_Schottky" (at 81.5975 27.94 0) (effects (font (size 1.27 1.27))))
  (property "Footprint" "Diode_THT:D_DO-35_SOD27_P10.16mm_Horizontal" (at 81.28 31.75 0) (effects (font (size 1.27 1.27)) (hide yes)))
  (property "Datasheet" "~" (at 81.28 31.75 0) (effects (font (size 1.27 1.27)) (hide yes)))
  (property "Description" "Schottky diode" (at 81.28 31.75 0) (effects (font (size 1.27 1.27)) (hide yes)))
  (pin "1")
  (pin "2"))
 (symbol
  (lib_id "power:+5V")
  (at 71.12 31.75 90)
  (unit 1)
  (exclude_from_sim no)
  (in_bom yes)
  (on_board yes)
  (dnp no)
  (fields_autoplaced yes)
  (property "Reference" "#PWR045" (at 74.93 31.75 0) (effects (font (size 1.27 1.27)) (hide yes)))
  (property "Value" "+5V_DEV" (at 67.31 31.7499 90) (effects (font (size 1.27 1.27)) (justify left)))
  (property "Footprint" "" (at 71.12 31.75 0) (effects (font (size 1.27 1.27)) (hide yes)))
  (property "Datasheet" "" (at 71.12 31.75 0) (effects (font (size 1.27 1.27)) (hide yes)))
  (property "Description" "Power symbol creates a global label with name \"+5V\"" (at 71.12 31.75 0) (effects (font (size 1.27 1.27)) (hide yes)))
  (pin "1"))
 (symbol
  (lib_id "MCU_Module:Arduino_Nano_v2.x")
  (at 82.55 93.98 180)
  (unit 1)
  (exclude_from_sim no)
  (in_bom yes)
  (on_board yes)
  (dnp no)
  (fields_autoplaced yes)
  (property "Reference" "A1" (at 85.6681 66.04 0) (effects (font (size 1.27 1.27)) (justify right)))
  (property "Value" "Arduino_Nano_v2.x" (at 85.6681 68.58 0) (effects (font (size 1.27 1.27)) (justify right)))
  (property "Footprint" "Module:Arduino_Nano" (at 82.55 93.98 0) (effects (font (size 1.27 1.27)
    (italic yes)) (hide yes)))
  (property "Datasheet" "https://www.arduino.cc/en/uploads/Main/ArduinoNanoManual23.pdf" (at 82.55 93.98 0) (effects (font (size 1.27 1.27)) (hide yes)))
  (property "Description" "Arduino Nano v2.x" (at 82.55 93.98 0) (effects (font (size 1.27 1.27)) (hide yes)))
  (pin "6")
  (pin "5")
  (pin "30")
  (pin "12")
  (pin "21")
  (pin "9")
  (pin "7")
  (pin "1")
  (pin "2")
  (pin "11")
  (pin "16")
  (pin "19")
  (pin "28")
  (pin "20")
  (pin "8")
  (pin "4")
  (pin "14")
  (pin "10")
  (pin "13")
  (pin "15")
  (pin "29")
  (pin "17")
  (pin "27")
  (pin "3")
  (pin "18")
  (pin "23")
  (pin "24")
  (pin "26")
  (pin "22")
  (pin "25"))
 (symbol
  (lib_id "power:PWR_FLAG")
  (at 29.21 24.13 180)
  (unit 1)
  (exclude_from_sim no)
  (in_bom yes)
  (on_board yes)
  (dnp no)
  (fields_autoplaced yes)
  (property "Reference" "#FLG02" (at 29.21 26.035 0) (effects (font (size 1.27 1.27)) (hide yes)))
  (property "Value" "PWR_FLAG" (at 29.21 29.21 0) (effects (font (size 1.27 1.27))))
  (property "Footprint" "" (at 29.21 24.13 0) (effects (font (size 1.27 1.27)) (hide yes)))
  (property "Datasheet" "~" (at 29.21 24.13 0) (effects (font (size 1.27 1.27)) (hide yes)))
  (property "Description" "Special symbol for telling ERC where power comes from" (at 29.21 24.13 0) (effects (font (size 1.27 1.27)) (hide yes)))
  (pin "1"))
 (symbol
  (lib_id "power:+5V")
  (at 91.44 31.75 270)
  (unit 1)
  (exclude_from_sim no)
  (in_bom yes)
  (on_board yes)
  (dnp no)
  (fields_autoplaced yes)
  (property "Reference" "#PWR046" (at 87.63 31.75 0) (effects (font (size 1.27 1.27)) (hide yes)))
  (property "Value" "+5V" (at 95.25 31.7499 90) (effects (font (size 1.27 1.27)) (justify left)))
  (property "Footprint" "" (at 91.44 31.75 0) (effects (font (size 1.27 1.27)) (hide yes)))
  (property "Datasheet" "" (at 91.44 31.75 0) (effects (font (size 1.27 1.27)) (hide yes)))
  (property "Description" "Power symbol creates a global label with name \"+5V\"" (at 91.44 31.75 0) (effects (font (size 1.27 1.27)) (hide yes)))
  (pin "1"))
 (symbol
  (lib_id "power:GND")
  (at 222.25 99.06 90)
  (unit 1)
  (exclude_from_sim no)
  (in_bom yes)
  (on_board yes)
  (dnp no)
  (property "Reference" "#PWR041" (at 228.6 99.06 0) (effects (font (size 1.27 1.27)) (hide yes)))
  (property "Value" "GND" (at 225.298 99.06 90) (effects (font (size 1.27 1.27)) (justify right)))
  (property "Footprint" "" (at 222.25 99.06 0) (effects (font (size 1.27 1.27)) (hide yes)))
  (property "Datasheet" "" (at 222.25 99.06 0) (effects (font (size 1.27 1.27)) (hide yes)))
  (property "Description" "Power symbol creates a global label with name \"GND\" , ground" (at 222.25 99.06 0) (effects (font (size 1.27 1.27)) (hide yes)))
  (pin "1"))
 (symbol
  (lib_id "power:+5V")
  (at 29.21 24.13 0)
  (unit 1)
  (exclude_from_sim no)
  (in_bom yes)
  (on_board yes)
  (dnp no)
  (property "Reference" "#PWR043" (at 29.21 27.94 0) (effects (font (size 1.27 1.27)) (hide yes)))
  (property "Value" "+5V_DEV" (at 29.21 17.526 0) (effects (font (size 1.27 1.27))))
  (property "Footprint" "" (at 29.21 24.13 0) (effects (font (size 1.27 1.27)) (hide yes)))
  (property "Datasheet" "" (at 29.21 24.13 0) (effects (font (size 1.27 1.27)) (hide yes)))
  (property "Description" "Power symbol creates a global label with name \"+5V\"" (at 29.21 24.13 0) (effects (font (size 1.27 1.27)) (hide yes)))
  (pin "1"))
 (symbol
  (lib_id "power:GND")
  (at 87.63 43.18 0)
  (unit 1)
  (exclude_from_sim no)
  (in_bom yes)
  (on_board yes)
  (dnp no)
  (fields_autoplaced yes)
  (property "Reference" "#PWR022" (at 87.63 49.53 0) (effects (font (size 1.27 1.27)) (hide yes)))
  (property "Value" "GND" (at 87.63 48.26 0) (effects (font (size 1.27 1.27))))
  (property "Footprint" "" (at 87.63 43.18 0) (effects (font (size 1.27 1.27)) (hide yes)))
  (property "Datasheet" "" (at 87.63 43.18 0) (effects (font (size 1.27 1.27)) (hide yes)))
  (property "Description" "Power symbol creates a global label with name \"GND\" , ground" (at 87.63 43.18 0) (effects (font (size 1.27 1.27)) (hide yes)))
  (pin "1"))
 (symbol
  (lib_id "power:PWR_FLAG")
  (at 29.21 38.1 0)
  (unit 1)
  (exclude_from_sim no)
  (in_bom yes)
  (on_board yes)
  (dnp no)
  (fields_autoplaced yes)
  (property "Reference" "#FLG01" (at 29.21 36.195 0) (effects (font (size 1.27 1.27)) (hide yes)))
  (property "Value" "PWR_FLAG" (at 29.21 33.02 0) (effects (font (size 1.27 1.27))))
  (property "Footprint" "" (at 29.21 38.1 0) (effects (font (size 1.27 1.27)) (hide yes)))
  (property "Datasheet" "~" (at 29.21 38.1 0) (effects (font (size 1.27 1.27)) (hide yes)))
  (property "Description" "Special symbol for telling ERC where power comes from" (at 29.21 38.1 0) (effects (font (size 1.27 1.27)) (hide yes)))
  (pin "1"))
 (symbol
  (lib_id "power:GND")
  (at 80.01 63.5 180)
  (unit 1)
  (exclude_from_sim no)
  (in_bom yes)
  (on_board yes)
  (dnp no)
  (fields_autoplaced yes)
  (property "Reference" "#PWR02" (at 80.01 57.15 0) (effects (font (size 1.27 1.27)) (hide yes)))
  (property "Value" "GND" (at 80.01 58.42 0) (effects (font (size 1.27 1.27))))
  (property "Footprint" "" (at 80.01 63.5 0) (effects (font (size 1.27 1.27)) (hide yes)))
  (property "Datasheet" "" (at 80.01 63.5 0) (effects (font (size 1.27 1.27)) (hide yes)))
  (property "Description" "Power symbol creates a global label with name \"GND\" , ground" (at 80.01 63.5 0) (effects (font (size 1.27 1.27)) (hide yes)))
  (pin "1"))
 (symbol
  (lib_id "power:GND")
  (at 29.21 38.1 0)
  (unit 1)
  (exclude_from_sim no)
  (in_bom yes)
  (on_board yes)
  (dnp no)
  (fields_autoplaced yes)
  (property "Reference" "#PWR044" (at 29.21 44.45 0) (effects (font (size 1.27 1.27)) (hide yes)))
  (property "Value" "GND" (at 29.21 43.18 0) (effects (font (size 1.27 1.27))))
  (property "Footprint" "" (at 29.21 38.1 0) (effects (font (size 1.27 1.27)) (hide yes)))
  (property "Datasheet" "" (at 29.21 38.1 0) (effects (font (size 1.27 1.27)) (hide yes)))
  (property "Description" "Power symbol creates a global label with name \"GND\" , ground" (at 29.21 38.1 0) (effects (font (size 1.27 1.27)) (hide yes)))
  (pin "1"))
 (sheet
  (at 143.51 105.41)
  (size 30.48 25.4)
  (exclude_from_sim no)
  (in_bom yes)
  (on_board yes)
  (dnp no)
  (fields_autoplaced yes)
  (stroke (width 0.1524) (type solid))
  (fill (color 0 0 0 0.0000))
  (property "Sheetname" "switch listener" (at 143.51 104.6984 0) (effects (font (size 1.27 1.27)) (justify left bottom)))
  (property "Sheetfile" "button_listner.kicad_sch" (at 143.51 131.3946 0) (effects (font (size 1.27 1.27)) (justify left top)))
  (pin "CLK" input (at 143.51 115.57 180) (effects (font (size 1.27 1.27)) (justify left)))
  (pin "COL[0..7]" input (at 173.99 125.73 0) (effects (font (size 1.27 1.27)) (justify right)))
  (pin "N_INT" input (at 143.51 125.73 180) (effects (font (size 1.27 1.27)) (justify left)))
  (pin "MISO" input (at 143.51 110.49 180) (effects (font (size 1.27 1.27)) (justify left)))
  (pin "ROW[0..7]" input (at 173.99 110.49 0) (effects (font (size 1.27 1.27)) (justify right)))
  (pin "READ" input (at 143.51 120.65 180) (effects (font (size 1.27 1.27)) (justify left))))
 (sheet
  (at 143.51 57.15)
  (size 30.48 25.4)
  (exclude_from_sim no)
  (in_bom yes)
  (on_board yes)
  (dnp no)
  (fields_autoplaced yes)
  (stroke (width 0.1524) (type solid))
  (fill (color 0 0 0 0.0000))
  (property "Sheetname" "switch pusher" (at 143.51 56.4384 0) (effects (font (size 1.27 1.27)) (justify left bottom)))
  (property "Sheetfile" "button_pusher.kicad_sch" (at 143.51 83.1346 0) (effects (font (size 1.27 1.27)) (justify left top)))
  (pin "CLK" input (at 143.51 67.31 180) (effects (font (size 1.27 1.27)) (justify left)))
  (pin "COL[0..7]" input (at 173.99 62.23 0) (effects (font (size 1.27 1.27)) (justify right)))
  (pin "MOSI" input (at 143.51 62.23 180) (effects (font (size 1.27 1.27)) (justify left)))
  (pin "LOAD" input (at 143.51 72.39 180) (effects (font (size 1.27 1.27)) (justify left)))
  (pin "ROW[0..7]" input (at 173.99 77.47 0) (effects (font (size 1.27 1.27)) (justify right)))
  (pin "SHIFT" input (at 143.51 77.47 180) (effects (font (size 1.27 1.27)) (justify left))))
 (sheet_instances
  (path ""
   (page "1")))
 (embedded_fonts no))
